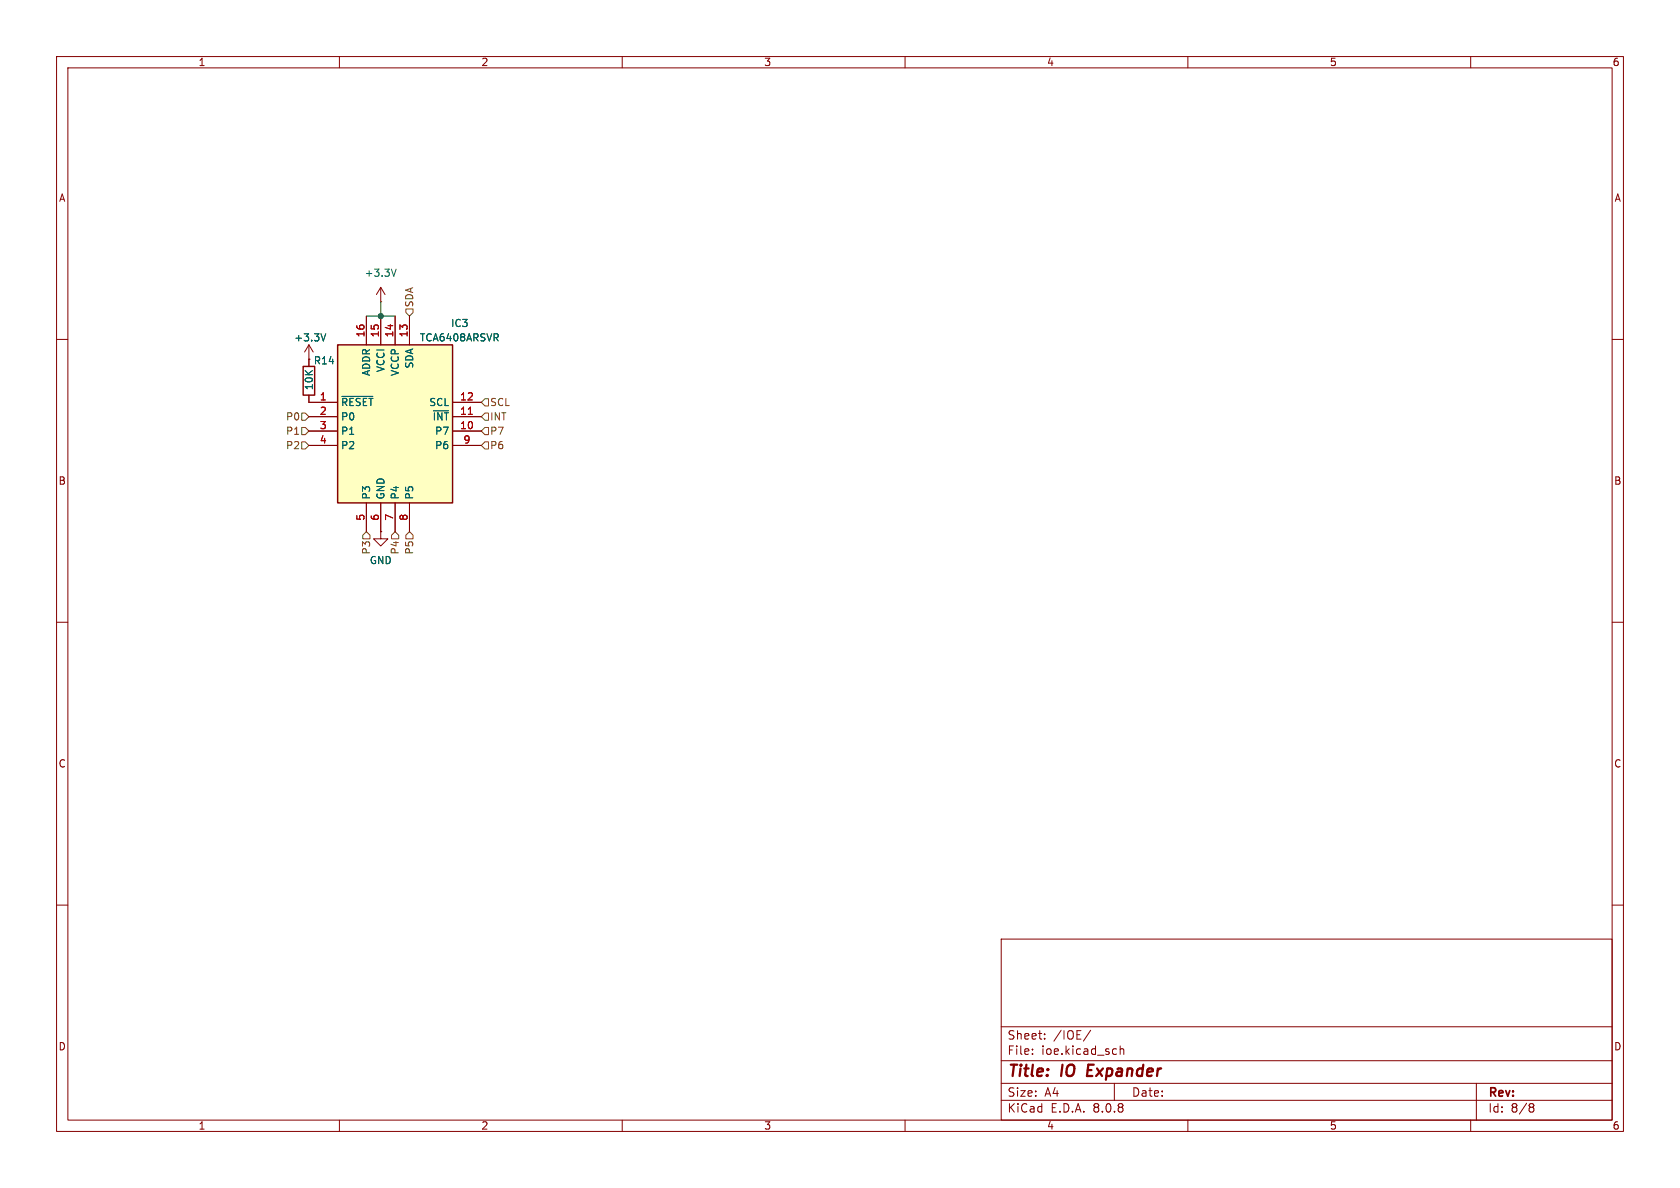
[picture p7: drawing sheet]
<svg xmlns="http://www.w3.org/2000/svg" width="297mm" height="210mm" viewBox="0 0 297 210" stroke-linecap="round" stroke-linejoin="round" font-family="sans-serif">
<g fill="none" stroke="#840000" stroke-width=".18">
<path d="M10 10h277v190h-277zM12 12h273v186h-273zM60 10v2M110 10v2M160 10v2M210 10v2M260 10v2M67.3 53.3h.1M67.3 50.8l-.8 1.3M67.3 50.8v2.5M67.3 50.8l.8 1.3M10 60h2"/>
<path d="M285 60h2M67.3 94v1.3h1.3l-1.3 1.2-1.3-1.2h1.3M67.3 94h.1M10 110h2M285 110h2M10 160h2M177 166h108v32h-108zM285 160h2M60 198v2M110 198v2M160 198v2M177 194.5h108"/>
<path d="M177 191.5h108M177 187.5h108M177 181.5h108M182.5 186.3v.1M182.5 185.5v.1M184.7 183.6v.1M184.7 182.8v.1M192.8 182.1l-1.3 2M197 191.5v3M197.2 185.4l.2 .1M197.4 186.3l-.2 .1M198 184.9v1.5"/>
<path d="M198 185.5l.2-.1 .4 .1 .1 .9M210 198v2M260 198v2M261 191.5v6.5M270.6 195.1l.4 .1 .2 .2-.3 .3M270.6 195.7h.3M270.9 195.7l.2 .2 .1 .4-.2 .2-.4 .1"/>
</g>
<path d="M192.4 188.2l-.2 2h.9" fill="none" stroke="#840000" stroke-width=".4"/>
<path d="M70 47.6l-.4 1.2" fill="none" stroke="#006464" stroke-width=".18"/>
<path d="M59.7 61h20.3v27.9h-20.3z" fill="#ffffc2"/>
<path d="M53.6 64.8h2v5.1h-2zM59.7 61h20.3v27.9h-20.3z" fill="none" stroke="#840000" stroke-width=".25"/>
<g fill="none" stroke="#840000" stroke-width=".18">
<path d="M64.8 55.9v5.1M67.3 55.9v5.1M69.8 55.9v5.1M72.4 55.9v5.1M54.6 63.5h.1M54.6 69.9v1.2h5.1M54.6 76.2h5.1M54.6 73.7h5.1M54.6 78.7h5.1M54.6 61v3.8M54.6 61l-.8 1.2M54.6 61l.8 1.2"/>
<path d="M80 71.1h5.1M80 76.2h5.1M80 73.7h5.1M80 78.7h5.1M64.8 88.9v5.1M67.3 94h.1M67.3 88.9v5.1M69.8 88.9v5.1M72.4 88.9v5.1"/>
</g>
<path d="M57.6 59l-.4 1.3M60.4 70.1h5.5" fill="none" stroke="#006464" stroke-width=".18"/>
<path d="M82.8 73.2h.7" fill="none" stroke="#a90000" stroke-width=".18"/>
<path d="M71.8 54.6h1.2v.6l-.6 .7-.6-.7zM53.3 73h.7l.6 .7-.6 .6h-.7zM53.3 75.6h.7l.6 .6-.6 .6h-.7zM53.3 78.1h.7l.6 .6-.6 .7h-.7zM85.7 73h.7v1.3h-.7l-.6-.6zM85.7 75.6h.7v1.2h-.7l-.6-.6zM85.7 78.1h.7v1.3h-.7l-.6-.7zM85.7 70.5h.7v1.3h-.7l-.6-.7zM64.8 94l.6 .6v.7h-1.3v-.7zM69.8 94l.7 .6v.7h-1.3v-.7zM72.4 94l.6 .6v.7h-1.2v-.7z" fill="none" stroke="#725600" stroke-width=".18"/>
<path d="M64.8 55.9h5M67.3 53.3v2.6" fill="none" stroke="#009600" stroke-width=".18"/>
<circle cx="67.3" cy="55.9" r=".46" fill="#009600" stroke="#009600" stroke-width=".18"/>
<g font-size="2.8" fill="#840000">
<text x="178" y="190.9">Title:</text>
<text x="187.7" y="190.9">IO</text>
<text x="193" y="190.9">Expander</text>
</g>
<g font-size="2.1" fill="#840000">
<text x="178" y="184">Sheet:</text>
<text x="186.2" y="184">/IOE/</text>
<text x="178" y="186.7">File:</text>
<text x="184.1" y="186.7">ioe.kicad_sch</text>
<text x="178" y="196.9">KiCad</text>
<text x="178" y="194.1">Size:</text>
<text x="184.7" y="194.1">A4</text>
<text x="185.7" y="196.9">E.D.A.</text>
<text x="193.3" y="196.9">8.0.8</text>
<text x="200" y="194.1">Date:</text>
<text x="263" y="194.3">Rev:</text>
<text x="263" y="196.9">Id:</text>
<text x="267.1" y="196.9">8/8</text>
</g>
<g font-size="1.8" fill="#840000">
<text x="35" y="11.9">1</text>
<text x="85" y="11.9">2</text>
<text x="135" y="11.9">3</text>
<text x="185" y="11.9">4</text>
<text x="235" y="11.9">5</text>
<text x="285" y="11.9">6</text>
<text x="10.3" y="35.9">A</text>
<text x="285.3" y="35.9">A</text>
<text x="10.3" y="85.9">B</text>
<text x="285.3" y="85.9">B</text>
<text x="10.3" y="135.9">C</text>
<text x="285.3" y="135.9">C</text>
<text x="10.3" y="185.9">D</text>
<text x="285.3" y="185.9">D</text>
<text x="35" y="199.9">1</text>
<text x="85" y="199.9">2</text>
<text x="135" y="199.9">3</text>
<text x="185" y="199.9">4</text>
<text x="235" y="199.9">5</text>
<text x="285" y="199.9">6</text>
</g>
<g font-size="1.8" fill="#006464">
<text x="64.4" y="49.1">+3.3V</text>
<text x="79.6" y="58">IC3</text>
<text x="51.9" y="60.6">+3.3V</text>
<text x="55.4" y="64.6">R14</text>
<text x="68.2" y="65.9" transform="rotate(-90 68.2 65.9)">VCCI</text>
<text x="73.3" y="65.2" transform="rotate(-90 73.3 65.2)">SDA</text>
<text x="74.1" y="60.6">TCA6408ARSVR</text>
<text x="55.5" y="69.1" transform="rotate(-90 55.5 69.1)">10K</text>
<text x="60.2" y="72">~{RESET}</text>
<text x="65.6" y="66.6" transform="rotate(-90 65.6 66.6)">ADDR</text>
<text x="70.7" y="66.6" transform="rotate(-90 70.7 66.6)">VCCP</text>
<text x="75.8" y="72">SCL</text>
<text x="60.2" y="74.5">P0</text>
<text x="60.2" y="77.1">P1</text>
<text x="76.4" y="74.5">~{INT}</text>
<text x="76.8" y="77.1">P7</text>
<text x="60.2" y="79.6">P2</text>
<text x="76.8" y="79.6">P6</text>
<text x="65.6" y="88.4" transform="rotate(-90 65.6 88.4)">P3</text>
<text x="68.2" y="88.4" transform="rotate(-90 68.2 88.4)">GND</text>
<text x="70.7" y="88.4" transform="rotate(-90 70.7 88.4)">P4</text>
<text x="73.3" y="88.4" transform="rotate(-90 73.3 88.4)">P5</text>
<text x="65.3" y="99.9">GND</text>
<text x="65.6" y="98.1" transform="rotate(-90 65.6 98.1)">P3</text>
</g>
<g font-size="1.8" fill="#a90000">
<text x="64.5" y="59.7" transform="rotate(-90 64.5 59.7)">16</text>
<text x="67.1" y="59.7" transform="rotate(-90 67.1 59.7)">15</text>
<text x="69.6" y="59.7" transform="rotate(-90 69.6 59.7)">14</text>
<text x="72.1" y="59.7" transform="rotate(-90 72.1 59.7)">13</text>
<text x="56.4" y="70.9">1</text>
<text x="81.2" y="70.9">12</text>
<text x="56.4" y="73.4">2</text>
<text x="56.4" y="75.9">3</text>
<text x="81.2" y="75.9">10</text>
<text x="81.2" y="73.4">11</text>
<text x="56.4" y="78.5">4</text>
<text x="81.8" y="78.5">9</text>
<text x="64.5" y="92.1" transform="rotate(-90 64.5 92.1)">5</text>
<text x="67.1" y="92.1" transform="rotate(-90 67.1 92.1)">6</text>
<text x="69.6" y="92.1" transform="rotate(-90 69.6 92.1)">7</text>
<text x="72.1" y="92.1" transform="rotate(-90 72.1 92.1)">8</text>
</g>
<g font-size="1.8" fill="#725600">
<text x="73.3" y="54.4" transform="rotate(-90 73.3 54.4)">SDA</text>
<text x="86.6" y="72">SCL</text>
<text x="50.5" y="74.5">P0</text>
<text x="50.5" y="77.1">P1</text>
<text x="86.6" y="74.5">INT</text>
<text x="86.6" y="77.1">P7</text>
<text x="50.5" y="79.6">P2</text>
<text x="86.6" y="79.6">P6</text>
<text x="70.7" y="98.1" transform="rotate(-90 70.7 98.1)">P4</text>
<text x="73.3" y="98.1" transform="rotate(-90 73.3 98.1)">P5</text>
</g>
</svg>
